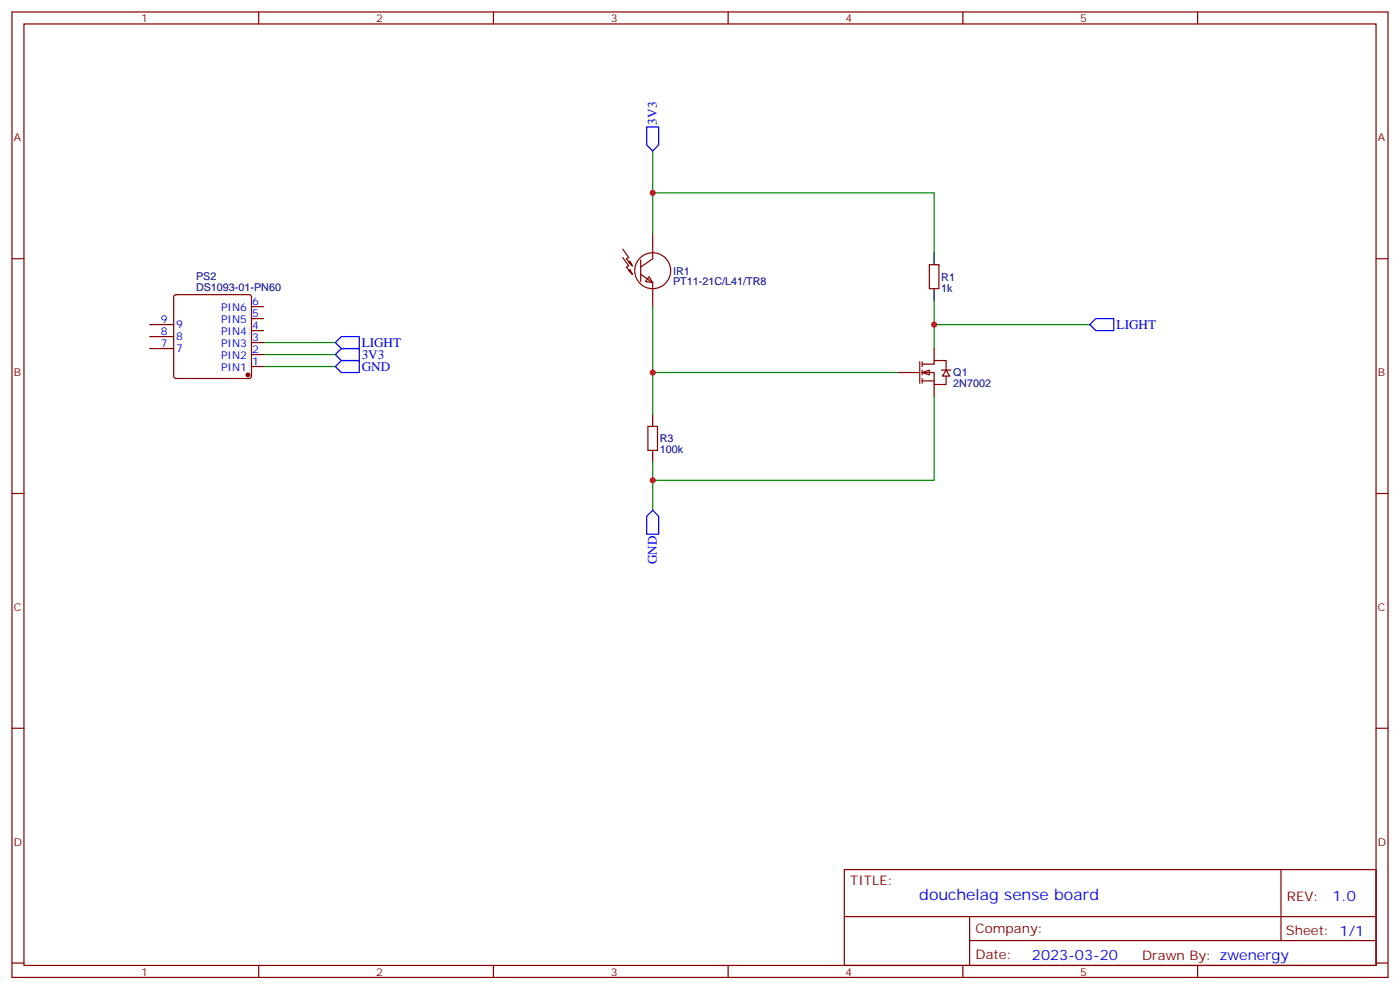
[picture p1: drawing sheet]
<svg xmlns="http://www.w3.org/2000/svg" width="412mm" height="292mm" viewBox="0 0 412 292" stroke-linecap="round" stroke-linejoin="round" font-family="sans-serif">
<g fill="none" stroke="#870000" stroke-width=".35">
<path d="M3.5 3.5h405.4v284.4h-405.4zM7.1 7.1h398.2v277.2h-398.2zM76.2 3.5v3.6M145.3 3.5v3.6M214.5 3.5v3.6M283.6 3.5v3.6M352.8 3.5v3.6M3.5 76.2h3.6M183.4 73.4l1.8 2.4-.7 .4 1.8 2.1-.7-1.4M183.4 75.8l1.8 2.5-.7 .4 1.8 2.1-.7-1.4M185.2 77.3l1.1 1M185.2 79.7l1.1 1.1"/>
<path d="M188.7 76.6v6.3M192.3 69.1v7.1l-3.6 2.5M273.8 78h2.8v7h-2.8zM405.3 76.2h3.6M188.7 80.8l3.6 2.5v7M191.2 81.5l1.1 1.8-2.2-.4zM190.9 125.6h2.8v7h-2.8zM3.5 145.3h3.6M405.3 145.3h3.6M3.5 214.5h3.6M405.3 214.5h3.6M248.7 256.1h156.6v28.2h-156.6z"/>
<path d="M377.3 256.1v20.9M248.7 270h156.5M285.6 277h119.6M285.6 270v14.1M3.5 283.6h3.6M76.2 284.3v3.6M145.3 284.3v3.6M214.5 284.3v3.6M283.6 284.3v3.6M352.8 284.3v3.6M405.3 283.6h3.6"/>
<circle cx="192.3" cy="79.7" r="5.3"/>
</g>
<path d="M192.3 56.8h82.9v17.6M192.3 44.5v24.6M275.2 95.6h45.8M275.2 88.5v14.2M264.6 109.7h-72.3v12.4M192.3 136.2v14.1" fill="none" stroke="#008700" stroke-width=".35"/>
<path d="M190.5 37.4h3.5v5.3l-1.7 1.8-1.8-1.8zM322.8 93.8h5.3v3.6h-5.3l-1.8-1.8zM192.3 150.3l1.7 1.7v5.3h-3.5v-5.3z" fill="none" stroke="#00f" stroke-width=".35"/>
<path d="M275.2 74.4v3.6M275.2 85v3.5M192.3 122.1v3.5M192.3 132.6v3.6" fill="none" stroke="#000" stroke-width=".35"/>
<g fill="#fff" stroke="#870000" stroke-width=".35">
<path d="M271.6 109.7l2.2-.7v1.4z"/>
<path d="M278.7 109l1.1 1.8h-2.2z"/>
</g>
<g fill="none" stroke="#870000" stroke-width=".35">
<path d="M44.1 99.1h7.1M44.1 95.6h7.1M51.4 87l.5-.2h21.5l.5 .2 .2 .5v23.3l-.3 .5-.4 .2h-21.5l-.5-.3-.2-.4v-23.3zM74.1 97.4h3.5M74.1 93.8h3.5M74.1 90.3h3.5M44.1 102.7h7.1M74.1 108h3.5M74.1 104.4h3.5M74.1 100.9h3.5M264.6 109.7h6.3M270.9 106.5v6.4"/>
<path d="M271.6 107.2h3.6v-1h3.5v2.8M271.6 109.7h3.6v3.5h3.5v-2.4M271.6 112.2h3.6M271.6 106.5v1.5M271.6 109v1.4M271.6 111.5v1.4M275.2 102.7v3.5M275.2 113.2v3.6M277.3 109h2.8"/>
</g>
<path d="M192.3 90.3v19.4M77.6 104.4h21.2M77.6 100.9h21.2M77.6 108h21.2M275.2 116.8v24.7h-82.9" fill="none" stroke="#008700" stroke-width=".35"/>
<path d="M98.8 100.9l1.7-1.8h5.3v3.6h-5.3zM98.8 108l1.7-1.8h5.3v3.5h-5.3zM100.5 102.7h5.3v3.5h-5.3l-1.7-1.8z" fill="none" stroke="#00f" stroke-width=".35"/>
<circle cx="73" cy="110.4" r=".53" fill="#870000" stroke="#870000" stroke-width=".35"/>
<g fill="#c00">
<circle cx="275.2" cy="95.6" r=".88"/>
<circle cx="192.3" cy="109.7" r=".88"/>
<circle cx="192.3" cy="141.5" r=".88"/>
<circle cx="192.3" cy="56.8" r=".88"/>
</g>
<text font-size="4.6" fill="#00f" x="270.8" y="265.1">douchelag sense board</text>
<g font-size="4.2" fill="#00f">
<text x="392.5" y="265.4">1.0</text>
<text x="304" y="282.7">2023-03-20</text>
</g>
<g font-size="3.9" fill="#00f">
<text x="193.5" y="36.7" transform="rotate(-90 193.5 36.7)">3V3</text>
<text x="328.9" y="96.9">LIGHT</text>
<text x="106.5" y="102.1">LIGHT</text>
<text x="106.5" y="105.6">3V3</text>
<text x="106.5" y="109.1">GND</text>
<text x="193.5" y="166.2" transform="rotate(-90 193.5 166.2)">GND</text>
</g>
<g font-size="3.9" fill="#800">
<text x="250.5" y="260.7">TITLE:</text>
<text x="379.1" y="265.4">REV:</text>
<text x="287.4" y="274.9">Company:</text>
<text x="378.7" y="275.5">Sheet: 1/1</text>
<text x="287.4" y="282.6">Date:</text>
<text x="336.4" y="282.7">Drawn By: zwenergy</text>
</g>
<g font-size="3.2" fill="#800">
<text x="41.6" y="6.5">1</text>
<text x="110.8" y="6.5">2</text>
<text x="179.9" y="6.5">3</text>
<text x="249.1" y="6.5">4</text>
<text x="318.2" y="6.5">5</text>
<text x="4.1" y="41.6">A</text>
<text x="405.9" y="41.6">A</text>
<text x="4.1" y="110.8">B</text>
<text x="405.9" y="110.8">B</text>
<text x="4.1" y="179.9">C</text>
<text x="405.9" y="179.9">C</text>
<text x="4.1" y="249.1">D</text>
<text x="405.9" y="249.1">D</text>
<text x="41.6" y="287.3">1</text>
<text x="110.8" y="287.3">2</text>
<text x="179.9" y="287.3">3</text>
<text x="249.1" y="287.3">4</text>
<text x="318.2" y="287.3">5</text>
</g>
<g font-size="3.2" fill="#000080">
<text x="57.7" y="82.5">PS2</text>
<text x="198.3" y="80.9">IR1</text>
<text x="277.3" y="82.6">R1</text>
<text x="57.7" y="85.7">DS1093-01-PN60</text>
<text x="198.3" y="84">PT11-21C/L41/TR8</text>
<text x="277.3" y="85.9">1k</text>
<text x="280.8" y="113.9">2N7002</text>
<text x="280.8" y="110.8">Q1</text>
<text x="194.4" y="130.2">R3</text>
<text x="194.4" y="133.5">100k</text>
</g>
<g font-size="3.2" fill="#00f">
<text x="74.3" y="90">6</text>
<text x="47.4" y="95.2">9</text>
<text x="65.1" y="95.2">PIN5</text>
<text x="65.1" y="91.7">PIN6</text>
<text x="74.3" y="93.5">5</text>
<text x="47.4" y="98.8">8</text>
<text x="51.9" y="100.2">8</text>
<text x="51.9" y="96.7">9</text>
<text x="65.1" y="98.8">PIN4</text>
<text x="74.3" y="100.5">3</text>
<text x="74.3" y="97">4</text>
<text x="47.4" y="102.3">7</text>
<text x="51.9" y="103.7">7</text>
<text x="65.1" y="105.8">PIN2</text>
<text x="65.1" y="102.3">PIN3</text>
<text x="74.3" y="107.6">1</text>
<text x="74.3" y="104.1">2</text>
<text x="65.1" y="109.4">PIN1</text>
</g>
</svg>
